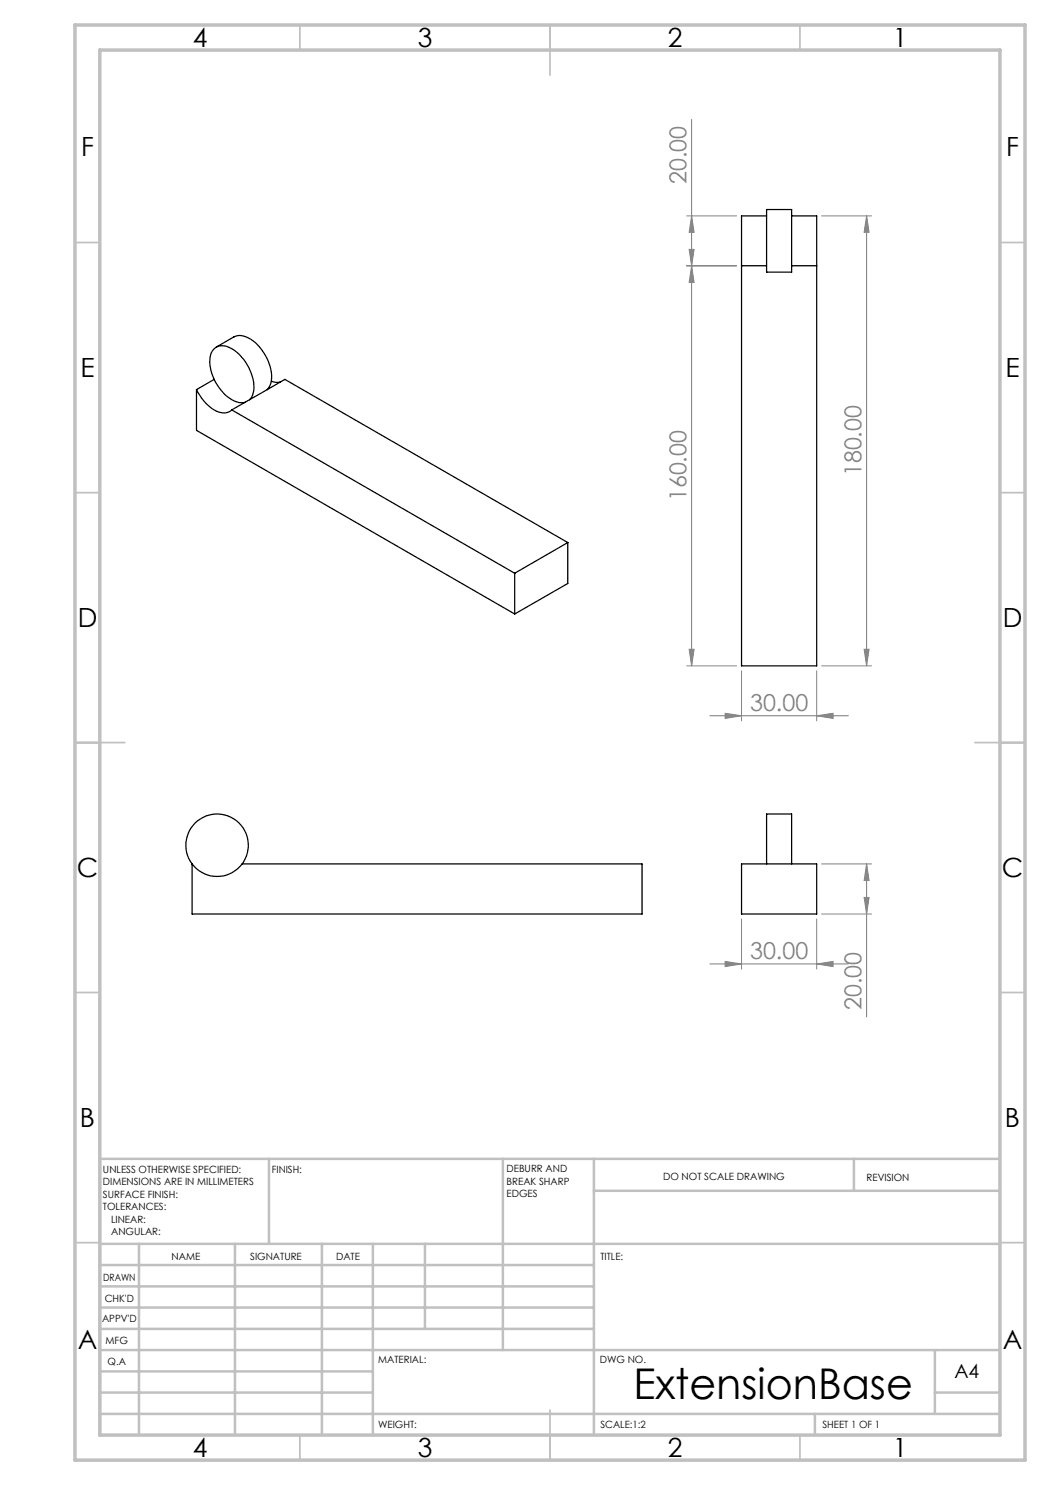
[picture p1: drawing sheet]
<svg xmlns="http://www.w3.org/2000/svg" width="210mm" height="297mm" viewBox="0 0 210 297" stroke-linecap="round" stroke-linejoin="round" font-family="sans-serif">
<g fill="none" stroke="#808080" stroke-width=".2">
<path d="M138.3 23.9v109.3M137.3 43.2h10M137.3 53.2h10M137.8 49.9h1l-.5 3.3zM138.3 43.2l.5 3.3h-1zM138.3 53.2l.5 3.3h-1zM164.3 43.2h10M173.3 43.2l.5 3.3h-1zM173.3 43.2v90M137.3 133.2h10M137.8 129.9h1l-.5 3.3zM148.3 134.2v10"/>
<path d="M163.3 134.2v10M164.3 133.2h10M172.8 129.9h1l-.5 3.3zM142 143.2h27.7M145 142.7l3.3 .5-3.3 .5zM163.3 143.2l3.3-.5v1zM164.3 172.8h10M172.8 179.5h1l-.5 3.3zM173.3 172.8l.5 3.3h-1zM173.3 172.8v30.6M142 192.8h27.7M145 192.3l3.3 .5-3.3 .5z"/>
<path d="M148.3 183.8v10M163.3 192.8l3.3-.5v1zM163.3 183.8v10M164.3 182.8h10"/>
</g>
<g fill="none" stroke="#c0c0c0" stroke-width=".35">
<path d="M60 5v5M110 5v10M160 5v5M15 48.5h5M200 48.5h5M15 98.5h5M200 98.5h5M15 148.5h10M195 148.5h10M15 198.5h5M200 198.5h5M15 248.5h5"/>
<path d="M200 248.5h5M60 287v5M110 282v10M160 287v5"/>
</g>
<g fill="none" stroke="#c0c0c0" stroke-width=".5">
<path d="M53.8 231.8v17M100.6 231.8v38.2M118.8 231.8v55.2M118.8 238.2h81.2M170.8 231.8v6.4M200 231.8h-180v55.2M20 248.8h180M20 257.3h98.8M20 253h98.8M27.8 248.8v38.2M47 248.8v38.2M64.4 248.8v38.2"/>
<path d="M74.6 248.8v38.2M85 248.8v17M20 265.8h98.8M20 261.5h98.8M20 278.5h54.6M20 274.3h54.6M20 270h180M187 278.5h13M187 270v12.8M20 282.8h180M163 282.8v4.2"/>
</g>
<path d="M15 5h190v287h-190zM20 10h180v277h-180z" fill="none" stroke="#c0c0c0" stroke-width=".7"/>
<g fill="#808080">
<path d="M145 192.3l3.3 .5-3.3 .5zM163.3 192.8l3.3-.5v1zM145 142.7l3.3 .5-3.3 .5zM163.3 143.2l3.3-.5v1z"/>
<path d="M173.3 172.8l.5 3.3h-1zM172.8 179.5h1l-.5 3.3zM173.3 43.2l.5 3.3h-1zM172.8 129.9h1l-.5 3.3zM138.3 43.2l.5 3.3h-1zM137.8 49.9h1l-.5 3.3zM138.3 53.2l.5 3.3h-1zM137.8 129.9h1l-.5 3.3z"/>
</g>
<g fill="none" stroke="#000" stroke-width=".25">
<path d="M148.3 53.2v80h15v-80M148.3 53.2h5M153.3 41.9h5v12.5h-5zM153.3 43.2h-5v10M158.3 43.2h5v10M158.3 53.2h5M39.3 77.9a8.2 8.2 0 0 0 4.9 4.6h1.2l1-.5M39.3 77.9v8.2l63.6 36.7M42.8 75.9a6.4 6.4 0 0 1-.3-5.7 2.58 2.58 0 0 1 3.6-.6 9.2 9.2 0 0 1 4.6 8.9l-.3 .8-.5 .6M42.8 75.9a7.6 7.6 0 0 0 5.4 4.6h.8M42.8 75.9l-3.5 2M43.3 69.4l3.5-2a3.5 3.5 0 0 1 3.8 .8 9.3 9.3 0 0 1 3.6 8.2l-.3 .9-.5 .6"/>
<path d="M49.9 79.9l-3.5 2.1M53.4 77.9l-3.5 2M53.4 77.9l3.6-2 56.6 32.6M54.3 76.2l.9 .3 .9-.1M46.4 82l56.5 32.6M102.9 114.6v8.2M113.6 108.5l-10.7 6.1M113.6 108.5v8.2l-10.7 6.1M38.4 172.8a6.3 6.3 0 0 0 10 0M38.4 172.8a6.3 6.3 0 0 1 .8-8.4 6.3 6.3 0 0 1 8.4 0 6.3 6.3 0 0 1 .8 8.4M38.4 172.8v10h90v-10h-80M148.3 172.8h15v10h-15z"/>
<path d="M153.3 172.8v-10h5v10"/>
</g>
<text font-size="8.5" x="126.7" y="279.7">ExtensionBase</text>
<g font-size="5.3">
<text x="38.5" y="9.5">4</text>
<text x="83.5" y="9.5">3</text>
<text x="133.6" y="9.5">2</text>
<text x="178.6" y="9.5">1</text>
<text x="16.2" y="31.3">F</text>
<text x="201.2" y="31.3">F</text>
<text x="16.1" y="75.5">E</text>
<text x="201.1" y="75.5">E</text>
<text x="15.5" y="125.5">D</text>
<text x="200.5" y="125.5">D</text>
<text x="15.4" y="175.5">C</text>
<text x="200.4" y="175.5">C</text>
<text x="16" y="225.5">B</text>
<text x="201" y="225.5">B</text>
<text x="15.5" y="269.8">A</text>
<text x="200.5" y="269.8">A</text>
<text x="38.5" y="291.5">4</text>
<text x="83.5" y="291.5">3</text>
<text x="133.6" y="291.5">2</text>
<text x="178.6" y="291.5">1</text>
</g>
<g font-size="4.7" fill="#808080">
<text x="137.3" y="36.8" transform="rotate(-90 137.3 36.8)">20.00</text>
<text x="172.3" y="95.3" transform="rotate(-90 172.3 95.3)">180.00</text>
<text x="137.3" y="100.3" transform="rotate(-90 137.3 100.3)">160.00</text>
<text x="150" y="142.1">30.00</text>
<text x="150" y="191.8">30.00</text>
<text x="172.3" y="202.1" transform="rotate(-90 172.3 202.1)">20.00</text>
</g>
<text font-size="3.9" x="190.9" y="275.5">A4</text>
<g font-size="2">
<text x="20.6" y="234.6">UNLESS OTHERWISE SPECIFIED:</text>
<text x="20.6" y="237.1">DIMENSIONS ARE IN MILLIMETERS</text>
<text x="20.6" y="239.6">SURFACE FINISH:</text>
<text x="54.4" y="234.6">FINISH:</text>
<text x="101.3" y="234.5">DEBURR AND</text>
<text x="101.3" y="237">BREAK SHARP</text>
<text x="101.3" y="239.5">EDGES</text>
<text x="132.6" y="236">DO NOT SCALE DRAWING</text>
<text x="173.3" y="236.2">REVISION</text>
<text x="20.6" y="242.1">TOLERANCES:</text>
<text x="22.2" y="244.6">LINEAR:</text>
<text x="22.2" y="247.1">ANGULAR:</text>
<text x="34.3" y="252">NAME</text>
<text x="50" y="251.9">SIGNATURE</text>
<text x="67.2" y="251.9">DATE</text>
<text x="120.1" y="251.9">TITLE:</text>
<text x="20.6" y="256.1">DRAWN</text>
<text x="20.9" y="260.3">CHK'D</text>
<text x="20.4" y="264.4">APPV'D</text>
<text x="21.1" y="268.8">MFG</text>
<text x="21.5" y="273">Q.A</text>
<text x="75.6" y="272.5">MATERIAL:</text>
<text x="120" y="272.5">DWG NO.</text>
<text x="75.6" y="285.5">WEIGHT:</text>
<text x="120.1" y="285.6">SCALE:1:2</text>
<text x="164.5" y="285.6">SHEET 1 OF 1</text>
</g>
</svg>
